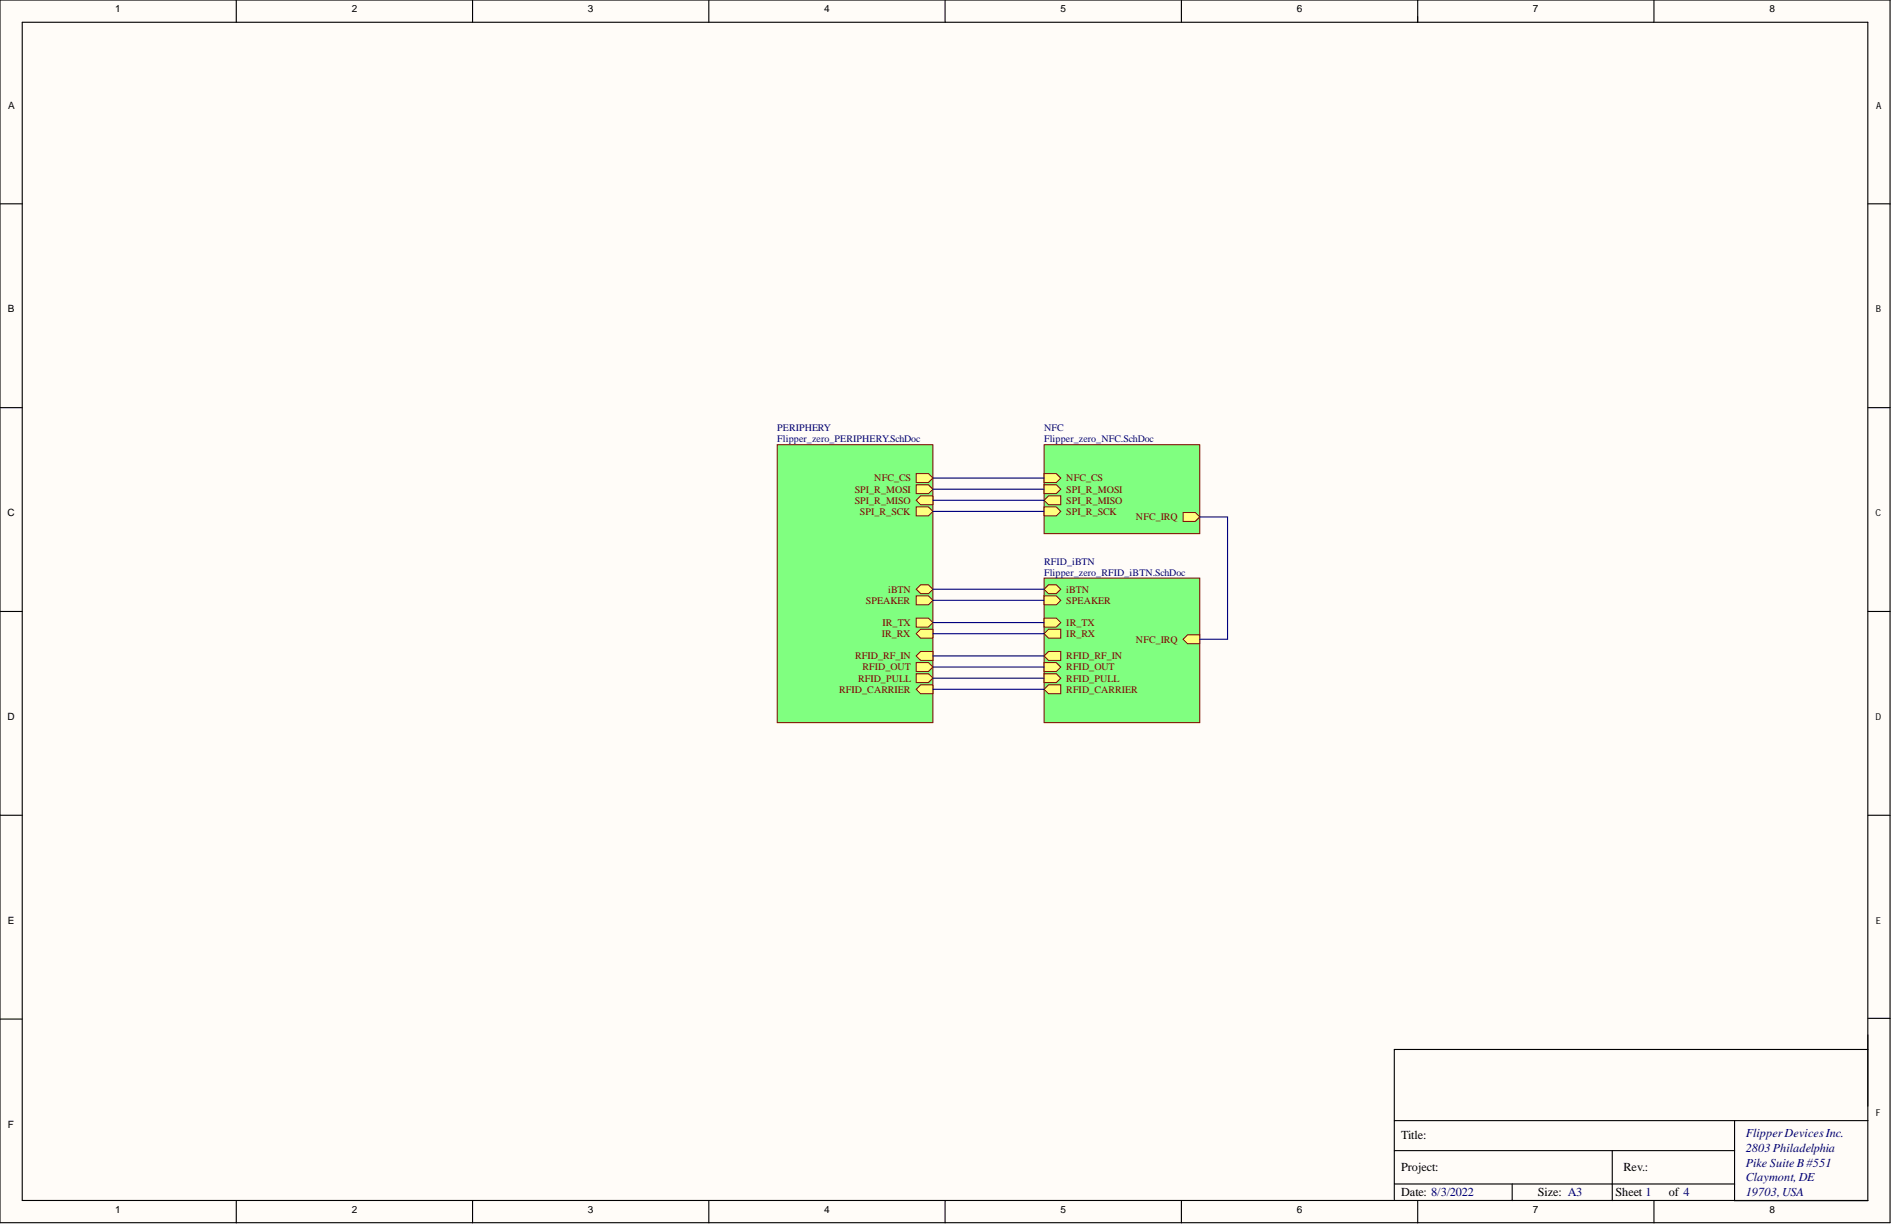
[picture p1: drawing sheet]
<svg xmlns="http://www.w3.org/2000/svg" width="431mm" height="279mm" viewBox="0 0 431 279" stroke-linecap="round" stroke-linejoin="round" font-family="sans-serif">
<g fill="#fffcf8">
<path d="M0 0h430.6v278.5h-430.6z" fill-rule="evenodd"/>
<path d="M0 0h430.6v278.5h-430.6z" fill-rule="evenodd"/>
</g>
<g fill="none" stroke="#000" stroke-width=".25">
<path d="M0 0h430.5v278.4h-430.5zM5.1 5.1h420.4v268.3h-420.4zM53.8 0v5.1M107.6 0v5.1M161.5 0v5.1M215.3 0v5.1M269.1 0v5.1M322.9 0v5.1M376.8 0v5.1M0 46.4h5.1M425.5 46.4h5.1M0 92.8h5.1"/>
<path d="M425.5 92.8h5.1M0 139.2h5.1M425.5 139.2h5.1M0 185.6h5.1M425.5 185.6h5.1M0 232.1h5.1M425.5 239h-107.9v34.1M425.5 231.9h5.1M317.6 255.2h107.9M395.1 255.2v18.2h30.4M53.8 273.4v5.1M107.6 273.4v5.1"/>
<path d="M161.5 273.4v5.1M215.3 273.4v5.1M269.1 273.4v5.1M317.6 269.6h77.5M317.6 262h77.5M322.9 273.4v5.1M344.5 269.6v3.8M367.3 262v11.4M376.8 273.4v5.1"/>
</g>
<path d="M177 101.3h35.5v63.3h-35.5z" fill-rule="evenodd" fill="#80ff80"/>
<path d="M177 101.3h35.5v63.3h-35.5z" fill="none" stroke="#800000" stroke-width=".23"/>
<path d="M208.7 140.8h2.8l1 1-1 1h-2.8z" fill-rule="evenodd" fill="#ffff80"/>
<path d="M208.7 140.8h2.8l1 1-1 1h-2.8z" fill="none" stroke="#800000" stroke-width=".23"/>
<path d="M208.7 135.7h2.8l1 1-1 1h-2.8z" fill-rule="evenodd" fill="#ffff80"/>
<path d="M208.7 135.7h2.8l1 1-1 1h-2.8z" fill="none" stroke="#800000" stroke-width=".23"/>
<path d="M208.7 144.3l1-1h2.8v2h-2.8z" fill-rule="evenodd" fill="#ffff80"/>
<path d="M208.7 144.3l1-1h2.8v2h-2.8z" fill="none" stroke="#800000" stroke-width=".23"/>
<path d="M208.7 134.2l1-1h1.8l1 1-1 1h-1.8z" fill-rule="evenodd" fill="#ffff80"/>
<path d="M208.7 134.2l1-1h1.8l1 1-1 1h-1.8z" fill="none" stroke="#800000" stroke-width=".23"/>
<path d="M208.7 110.4h2.8l1 1-1 1h-2.8z" fill-rule="evenodd" fill="#ffff80"/>
<path d="M208.7 110.4h2.8l1 1-1 1h-2.8z" fill="none" stroke="#800000" stroke-width=".23"/>
<path d="M208.7 115.4h2.8l1 1.1-1 1h-2.8z" fill-rule="evenodd" fill="#ffff80"/>
<path d="M208.7 115.4h2.8l1 1.1-1 1h-2.8z" fill="none" stroke="#800000" stroke-width=".23"/>
<path d="M208.7 107.8h2.8l1 1.1-1 1h-2.8z" fill-rule="evenodd" fill="#ffff80"/>
<path d="M208.7 107.8h2.8l1 1.1-1 1h-2.8z" fill="none" stroke="#800000" stroke-width=".23"/>
<path d="M208.7 113.9l1-1h2.8v2h-2.8z" fill-rule="evenodd" fill="#ffff80"/>
<path d="M208.7 113.9l1-1h2.8v2h-2.8z" fill="none" stroke="#800000" stroke-width=".23"/>
<path d="M208.7 157l1-1.1h2.8v2.1h-2.8z" fill-rule="evenodd" fill="#ffff80"/>
<path d="M208.7 157l1-1.1h2.8v2.1h-2.8z" fill="none" stroke="#800000" stroke-width=".23"/>
<path d="M208.7 153.4h2.8l1 1-1 1h-2.8z" fill-rule="evenodd" fill="#ffff80"/>
<path d="M208.7 153.4h2.8l1 1-1 1h-2.8z" fill="none" stroke="#800000" stroke-width=".23"/>
<path d="M208.7 150.9h2.8l1 1-1 1h-2.8z" fill-rule="evenodd" fill="#ffff80"/>
<path d="M208.7 150.9h2.8l1 1-1 1h-2.8z" fill="none" stroke="#800000" stroke-width=".23"/>
<path d="M208.7 149.4l1-1.1h2.8v2.1h-2.8z" fill-rule="evenodd" fill="#ffff80"/>
<path d="M208.7 149.4l1-1.1h2.8v2.1h-2.8z" fill="none" stroke="#800000" stroke-width=".23"/>
<path d="M237.8 101.3h35.5v20.2h-35.5z" fill-rule="evenodd" fill="#80ff80"/>
<path d="M237.8 101.3h35.5v20.2h-35.5z" fill="none" stroke="#800000" stroke-width=".23"/>
<path d="M237.8 107.8h2.8l1 1.1-1 1h-2.8z" fill-rule="evenodd" fill="#ffff80"/>
<path d="M237.8 107.8h2.8l1 1.1-1 1h-2.8z" fill="none" stroke="#800000" stroke-width=".23"/>
<path d="M237.8 110.4h2.8l1 1-1 1h-2.8z" fill-rule="evenodd" fill="#ffff80"/>
<path d="M237.8 110.4h2.8l1 1-1 1h-2.8z" fill="none" stroke="#800000" stroke-width=".23"/>
<path d="M237.8 113.9l1.1-1h2.7v2h-2.7z" fill-rule="evenodd" fill="#ffff80"/>
<path d="M237.8 113.9l1.1-1h2.7v2h-2.7z" fill="none" stroke="#800000" stroke-width=".23"/>
<path d="M237.8 115.4h2.8l1 1.1-1 1h-2.8z" fill-rule="evenodd" fill="#ffff80"/>
<path d="M237.8 115.4h2.8l1 1.1-1 1h-2.8z" fill="none" stroke="#800000" stroke-width=".23"/>
<path d="M269.5 116.7h2.8l1 1-1 1h-2.8z" fill-rule="evenodd" fill="#ffff80"/>
<path d="M269.5 116.7h2.8l1 1-1 1h-2.8z" fill="none" stroke="#800000" stroke-width=".23"/>
<path d="M237.8 131.6h35.5v33h-35.5z" fill-rule="evenodd" fill="#80ff80"/>
<path d="M237.8 131.6h35.5v33h-35.5z" fill="none" stroke="#800000" stroke-width=".23"/>
<path d="M237.8 134.2l1.1-1h1.7l1 1-1 1h-1.7z" fill-rule="evenodd" fill="#ffff80"/>
<path d="M237.8 134.2l1.1-1h1.7l1 1-1 1h-1.7z" fill="none" stroke="#800000" stroke-width=".23"/>
<path d="M237.8 135.7h2.8l1 1-1 1h-2.8z" fill-rule="evenodd" fill="#ffff80"/>
<path d="M237.8 135.7h2.8l1 1-1 1h-2.8z" fill="none" stroke="#800000" stroke-width=".23"/>
<path d="M237.8 140.8h2.8l1 1-1 1h-2.8z" fill-rule="evenodd" fill="#ffff80"/>
<path d="M237.8 140.8h2.8l1 1-1 1h-2.8z" fill="none" stroke="#800000" stroke-width=".23"/>
<path d="M237.8 144.3l1.1-1h2.7v2h-2.7z" fill-rule="evenodd" fill="#ffff80"/>
<path d="M237.8 144.3l1.1-1h2.7v2h-2.7z" fill="none" stroke="#800000" stroke-width=".23"/>
<path d="M269.5 145.6l1-1h2.8v2h-2.8z" fill-rule="evenodd" fill="#ffff80"/>
<path d="M269.5 145.6l1-1h2.8v2h-2.8z" fill="none" stroke="#800000" stroke-width=".23"/>
<path d="M237.8 157l1.1-1.1h2.7v2.1h-2.7z" fill-rule="evenodd" fill="#ffff80"/>
<path d="M237.8 157l1.1-1.1h2.7v2.1h-2.7z" fill="none" stroke="#800000" stroke-width=".23"/>
<path d="M237.8 153.4h2.8l1 1-1 1h-2.8z" fill-rule="evenodd" fill="#ffff80"/>
<path d="M237.8 153.4h2.8l1 1-1 1h-2.8z" fill="none" stroke="#800000" stroke-width=".23"/>
<path d="M237.8 150.9h2.8l1 1-1 1h-2.8z" fill-rule="evenodd" fill="#ffff80"/>
<path d="M237.8 150.9h2.8l1 1-1 1h-2.8z" fill="none" stroke="#800000" stroke-width=".23"/>
<path d="M237.8 149.4l1.1-1.1h2.7v2.1h-2.7z" fill-rule="evenodd" fill="#ffff80"/>
<path d="M237.8 149.4l1.1-1.1h2.7v2.1h-2.7z" fill="none" stroke="#800000" stroke-width=".23"/>
<g fill="none" stroke="#000080" stroke-width=".25">
<path d="M212.5 108.9h25.3M212.5 111.4h25.3M212.5 113.9h25.3M212.5 116.5h25.3M273.3 117.7h6.3v27.9h-6.3M212.5 134.2h25.3M212.5 136.7h25.3M212.5 141.8h25.3M212.5 144.3h25.3M212.5 149.4h25.3M212.5 151.9h25.3M212.5 154.4h25.3"/>
<path d="M212.5 157h25.3"/>
</g>
<g font-size="2.8">
<text x="319.1" y="259.4">Title:</text>
<text x="319.1" y="266.7">Project:</text>
<text x="369.8" y="266.7">Rev.:</text>
<text x="319.1" y="272.3">Date: 8/3/2022</text>
<text x="350.3" y="272.3">Size: A3</text>
<text x="368" y="272.3">Sheet 1</text>
<text x="380.2" y="272.3">of 4</text>
</g>
<g font-size="2.8" fill="#000080">
<text x="397.7" y="262.4">2803Philadelphia</text>
<text x="397.7" y="258.9">FlipperDevicesInc.</text>
<text x="397.7" y="269">Claymont, DE</text>
<text x="397.7" y="265.7">Pike Suite B#551</text>
<text x="397.7" y="272.3">19703,USA</text>
</g>
<g font-size="2.3">
<text x="26.3" y="2.8">1</text>
<text x="80.1" y="2.8">2</text>
<text x="133.9" y="2.8">3</text>
<text x="187.8" y="2.8">4</text>
<text x="241.6" y="2.8">5</text>
<text x="295.4" y="2.8">6</text>
<text x="349.2" y="2.8">7</text>
<text x="403.1" y="2.8">8</text>
<text x="1.9" y="24.7">A</text>
<text x="1.8" y="71.1">B</text>
<text x="1.7" y="117.6">C</text>
<text x="1.7" y="164">D</text>
<text x="1.8" y="210.4">E</text>
<text x="1.8" y="256.8">F</text>
<text x="26.3" y="276.2">1</text>
<text x="80.1" y="276.2">2</text>
<text x="133.9" y="276.2">3</text>
<text x="187.8" y="276.2">4</text>
<text x="241.6" y="276.2">5</text>
<text x="295.4" y="276.2">6</text>
<text x="349.2" y="276.2">7</text>
<text x="403.1" y="276.2">8</text>
</g>
<g font-size="2.3" fill="#000080">
<text x="177" y="98.2">PERIPHERY</text>
<text x="177" y="100.8">Flipper_zero_PERIPHERY.SchDoc</text>
<text x="237.8" y="98.2">NFC</text>
<text x="237.8" y="100.8">Flipper_zero_NFC.SchDoc</text>
<text x="237.8" y="128.6">RFID_iBTN</text>
<text x="237.8" y="131.1">Flipper_zero_RFID_iBTN.SchDoc</text>
</g>
<g font-size="2.3" fill="#800000">
<text x="194.7" y="112.1">SPI_R_MOSI</text>
<text x="199.2" y="109.6">NFC_CS</text>
<text x="242.9" y="109.6">NFC_CS</text>
<text x="242.9" y="112.1">SPI_R_MOSI</text>
<text x="194.7" y="114.7">SPI_R_MISO</text>
<text x="195.9" y="117.2">SPI_R_SCK</text>
<text x="242.9" y="114.7">SPI_R_MISO</text>
<text x="242.9" y="117.2">SPI_R_SCK</text>
<text x="258.8" y="118.5">NFC_IRQ</text>
<text x="197.2" y="137.5">SPEAKER</text>
<text x="202.3" y="134.9">iBTN</text>
<text x="242.9" y="134.9">iBTN</text>
<text x="242.9" y="137.5">SPEAKER</text>
<text x="201" y="142.5">IR_TX</text>
<text x="242.9" y="142.5">IR_TX</text>
<text x="200.9" y="145.1">IR_RX</text>
<text x="242.9" y="145.1">IR_RX</text>
<text x="258.8" y="146.3">NFC_IRQ</text>
<text x="194.8" y="150.1">RFID_RF_IN</text>
<text x="195.5" y="155.2">RFID_PULL</text>
<text x="196.5" y="152.7">RFID_OUT</text>
<text x="242.9" y="155.2">RFID_PULL</text>
<text x="242.9" y="152.7">RFID_OUT</text>
<text x="242.9" y="150.1">RFID_RF_IN</text>
<text x="191.1" y="157.7">RFID_CARRIER</text>
<text x="242.9" y="157.7">RFID_CARRIER</text>
</g>
<g font-size="2.2">
<text x="427.4" y="24.7">A</text>
<text x="427.3" y="71.1">B</text>
<text x="427.2" y="117.6">C</text>
<text x="427.2" y="164">D</text>
<text x="427.3" y="210.4">E</text>
<text x="427.3" y="254.2">F</text>
</g>
</svg>
